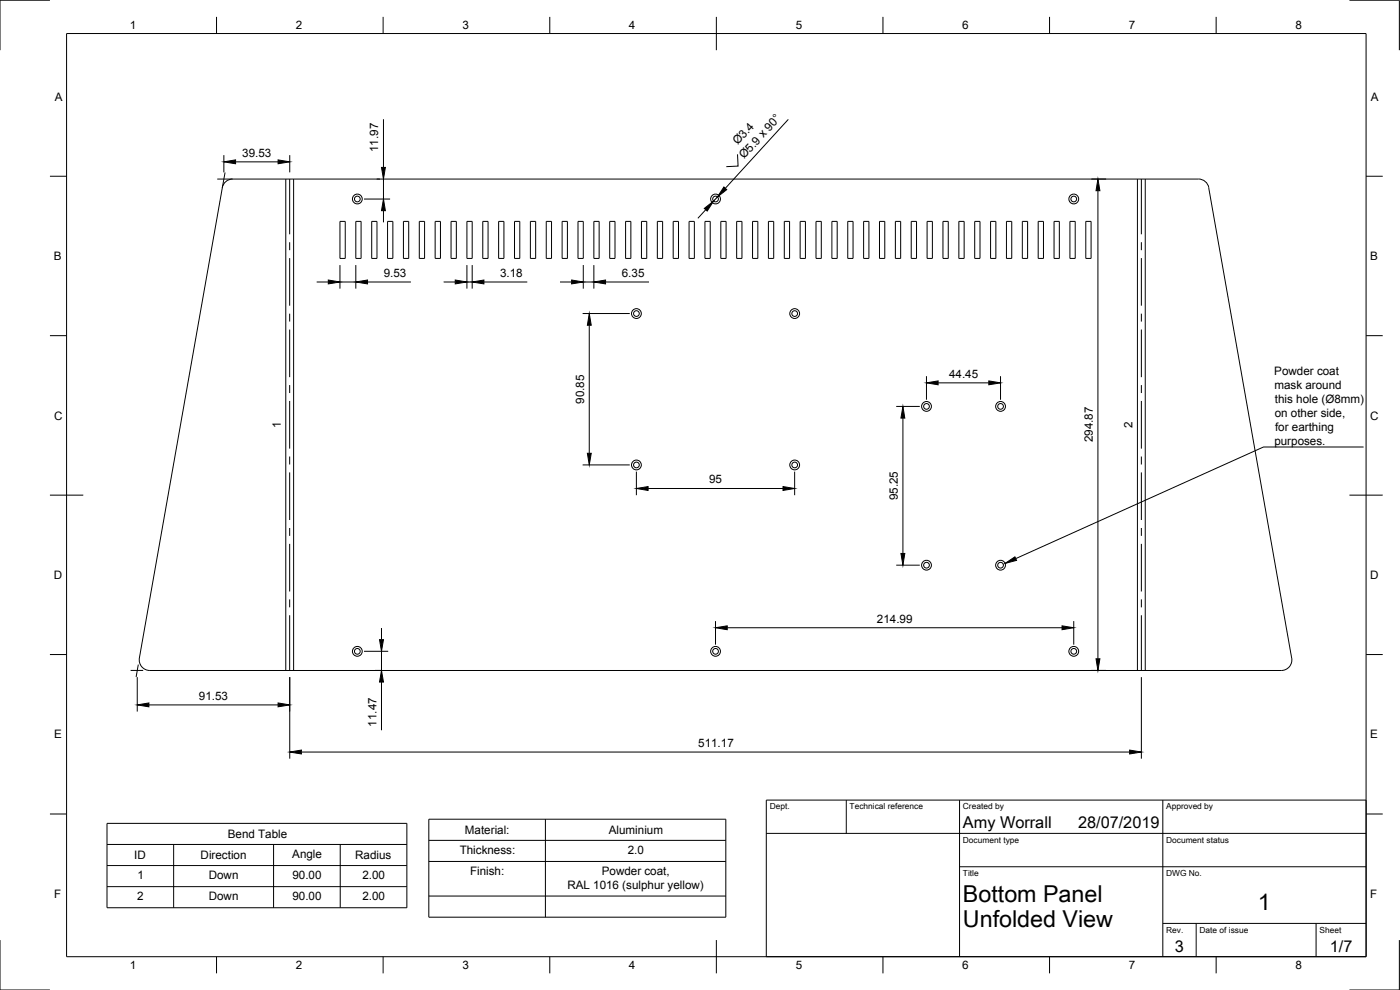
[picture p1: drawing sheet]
<svg xmlns="http://www.w3.org/2000/svg" width="420mm" height="297mm" viewBox="0 0 420 297" stroke-linecap="round" stroke-linejoin="round" font-family="sans-serif">
<!-- layer: Visible -->
<g fill="none" stroke="#000" stroke-width=".3">
<path d="M359.6 53.7h-289.8a3.2 3.2 0 0 0-3.1 2.6l-24.9 141.1M359.7 53.7a3.2 3.2 0 0 1 3.1 2.6l24.8 141.1M102 66.4h1.6v11.1h-1.6zM106.8 66.4h1.6v11.1h-1.6zM111.5 66.4h1.6v11.1h-1.6zM116.3 66.4h1.6v11.1h-1.6zM121.1 66.4h1.6v11.1h-1.6zM125.8 66.4h1.6v11.1h-1.6zM130.6 66.4h1.6v11.1h-1.6zM135.4 66.4h1.5v11.1h-1.5zM140.1 66.4h1.6v11.1h-1.6zM144.9 66.4h1.6v11.1h-1.6z"/>
<path d="M149.6 66.4h1.6v11.1h-1.6zM154.4 66.4h1.6v11.1h-1.6zM159.2 66.4h1.6v11.1h-1.6zM163.9 66.4h1.6v11.1h-1.6zM168.7 66.4h1.6v11.1h-1.6zM173.5 66.4h1.5v11.1h-1.5zM178.2 66.4h1.6v11.1h-1.6zM183 66.4h1.6v11.1h-1.6zM187.7 66.4h1.6v11.1h-1.6zM192.5 66.4h1.6v11.1h-1.6zM197.3 66.4h1.6v11.1h-1.6zM202 66.4h1.6v11.1h-1.6z"/>
<path d="M206.8 66.4h1.6v11.1h-1.6zM211.6 66.4h1.5v11.1h-1.5zM216.3 66.4h1.6v11.1h-1.6zM221.1 66.4h1.6v11.1h-1.6zM225.8 66.4h1.6v11.1h-1.6zM230.6 66.4h1.6v11.1h-1.6zM235.4 66.4h1.6v11.1h-1.6zM240.1 66.4h1.6v11.1h-1.6zM244.9 66.4h1.6v11.1h-1.6zM249.7 66.4h1.5v11.1h-1.5zM254.4 66.4h1.6v11.1h-1.6zM259.2 66.4h1.6v11.1h-1.6z"/>
<path d="M263.9 66.4h1.6v11.1h-1.6zM268.7 66.4h1.6v11.1h-1.6zM273.5 66.4h1.6v11.1h-1.6zM278.2 66.4h1.6v11.1h-1.6zM283 66.4h1.6v11.1h-1.6zM287.8 66.4h1.5v11.1h-1.5zM292.5 66.4h1.6v11.1h-1.6zM297.3 66.4h1.6v11.1h-1.6zM302 66.4h1.6v11.1h-1.6zM306.8 66.4h1.6v11.1h-1.6zM311.6 66.4h1.6v11.1h-1.6zM316.3 66.4h1.6v11.1h-1.6z"/>
<path d="M321.1 66.4h1.6v11.1h-1.6zM325.9 66.4h1.5v11.1h-1.5zM41.8 197.4a3.2 3.2 0 0 0 3.2 3.8h339.5a3.2 3.2 0 0 0 3.2-3.8"/>
<circle cx="107.2" cy="59.7" r="1.47"/>
<circle cx="107.2" cy="59.7" r=".86"/>
<circle cx="214.7" cy="59.7" r="1.47"/>
<circle cx="214.7" cy="59.7" r=".86"/>
<circle cx="322.3" cy="59.7" r="1.47"/>
<circle cx="322.3" cy="59.7" r=".86"/>
<circle cx="191" cy="94.1" r="1.47"/>
<circle cx="191" cy="94.1" r=".86"/>
<circle cx="238.5" cy="94.1" r="1.47"/>
<circle cx="238.5" cy="94.1" r=".86"/>
<circle cx="191" cy="139.5" r="1.47"/>
<circle cx="191" cy="139.5" r=".86"/>
<circle cx="238.5" cy="139.5" r="1.47"/>
<circle cx="238.5" cy="139.5" r=".86"/>
<circle cx="278.1" cy="121.9" r="1.47"/>
<circle cx="278.1" cy="121.9" r=".86"/>
<circle cx="300.3" cy="121.9" r="1.47"/>
<circle cx="300.3" cy="121.9" r=".86"/>
<circle cx="278.1" cy="169.6" r="1.47"/>
<circle cx="278.1" cy="169.6" r=".86"/>
<circle cx="300.3" cy="169.6" r="1.47"/>
<circle cx="300.3" cy="169.6" r=".86"/>
<circle cx="107.2" cy="195.4" r="1.47"/>
<circle cx="107.2" cy="195.4" r=".86"/>
<circle cx="214.7" cy="195.4" r="1.47"/>
<circle cx="214.7" cy="195.4" r=".86"/>
<circle cx="322.3" cy="195.4" r="1.47"/>
<circle cx="322.3" cy="195.4" r=".86"/>
</g>
<!-- layer: Visible Narrow -->
<path d="M85.8 53.7v147.5M88.1 53.7v147.5M341.4 53.7v147.5M343.7 53.7v147.5" fill="none" stroke="#000" stroke-width=".3"/>
<!-- layer: Center Lines -->
<g fill="none" stroke="#000" stroke-width=".3">
<path d="M86.9 53.7v16.6M342.5 53.7v16.6M86.9 72.7v2.4M86.9 77.4v14.3M342.5 72.7v2.4M342.5 77.4v14.3M86.9 94.1v2.4M86.9 98.9v14.3M342.5 94.1v2.4M342.5 98.9v14.3M86.9 115.5v2.4M342.5 115.5v2.4"/>
<path d="M86.9 120.3v14.3M86.9 137v2.4M342.5 120.3v14.3M342.5 137v2.4M86.9 141.7v14.3M86.9 158.4v2.4M342.5 141.7v14.3M342.5 158.4v2.4M86.9 163.2v14.3M86.9 179.8v2.4M342.5 163.2v14.3M342.5 179.8v2.4"/>
<path d="M86.9 184.6v16.6M342.5 184.6v16.6"/>
</g>
<!-- layer: Border -->
<g fill="none" stroke="#000" stroke-width=".3">
<path d="M15 .1h-15v15M20 10.1h390v276.9h-390zM65 5.1v5M115 5.1v5M165 5.1v5M215 5.1v10M265 5.1v5M315 5.1v5M365 5.1v5M405 .1h15v15M15 52.9h5M410 52.9h5"/>
<path d="M15 100.7h5M410 100.7h5M15 148.6h10M405 148.6h10M15 196.4h5M410 196.4h5M15 244.2h5M410 244.2h5M0 282.1v14.9h15M65 287v5M115 287v5M165 287v5"/>
<path d="M215 282.1v9.9M265 287v5M315 287v5M365 287v5M420 282.1v14.9h-15"/>
</g>
<!-- layer: TitleBlock -->
<path d="M230 240.1h180v46.9h-180zM230 250h180M254 240.1v9.9M288 240.1v46.9M349 240.1v46.9M288 260.1h122M349 277.1h61M359 277.1v9.9M395 277.1v9.9" fill="none" stroke="#000" stroke-width=".3"/>
<!-- layer: Dimensions -->
<g fill="none" stroke="#000" stroke-width=".3">
<path d="M115.1 35.8v14.4M236.6 35.8l-18.9 20.7M65.2 53.7h4.6M67.2 46.6v5.1M67.5 51.8l-.8 4.6M70.7 48.6h12.8M87 46.6v5.1M109.2 59.7h7.9M113.1 53.7h.9M115.1 53.7v6M215.3 59.1l-1.1 1.2M221.3 46.3l.2 3.5-3.5 .2"/>
<path d="M327.5 53.7h4.5M329.5 57.2v140.5M102 79.5v7.1M106.8 79.5v7.1M115.1 63.2v3.5M140.1 79.5v7.1M141.7 79.5v7.1M175 79.5v7.1M178.2 79.5v7.1M211.8 62.9l-2.4 2.6M95 84.6h3.5M102 84.6h4.8"/>
<path d="M110.3 84.6h13M133.1 84.6h3.5M140.1 84.6h1.6M145.2 84.6h13M168.1 84.6h3.5M174.9 94.1h14.1M175 84.6h3.2M176.8 97.6v38.4M181.7 84.6h13.1M278 112.9v7M281.5 114.9h15.3M300.3 112.9v7"/>
<path d="M174.9 139.5h14.1M269 121.9h7M271 125.4v40.7M191 141.5v7.1M194.5 146.6h40.5M238.5 141.5v7.1M269 169.6h7M41.5 199.4l-.6 3.7M109.2 195.4h7.3M114.5 188.4v3.5M114.5 195.4v5.8M214.7 186.4v7"/>
<path d="M218.2 188.3h100.5M322.2 186.4v7M39.2 201.2h3.8M41.2 203.2v10.3M44.7 211.5h38.8M87 203.2v24.4M112.5 201.2h1.8M114.5 204.6v14.5M327.5 201.2h4.5M342.5 203.2v24.4M90.4 225.6h248.6"/>
</g>
<g fill="#000" stroke="#000" stroke-width=".3">
<path d="M67.2 48.6l3.5-.6v1.1zM83.5 48l3.5 .6-3.5 .5zM114.5 50.2h1.2l-.6 3.5zM217.3 56.1l.8 .8-2.8 2.2zM329.5 53.7l.6 3.5h-1.2zM115.1 59.7l.6 3.5h-1.2zM211.4 62.5l2.8-2.2-2 3zM98.5 84l3.5 .6-3.5 .6zM106.8 84.6l3.5-.6v1.2zM136.6 84l3.5 .6-3.5 .6zM141.7 84.6l3.5-.6v1.2zM171.6 84l3.4 .6-3.4 .6z"/>
<path d="M176.8 94.1l.6 3.5h-1.1zM178.2 84.6l3.5-.6v1.2zM278 114.9l3.5-.6v1.2zM296.8 114.3l3.5 .6-3.5 .6zM176.3 136h1.1l-.6 3.5zM271 121.9l.5 3.5h-1.1zM191 146.6l3.5-.6v1.2zM235 146l3.5 .6-3.5 .6zM270.4 166.1h1.1l-.5 3.5zM113.9 191.9h1.2l-.6 3.5zM214.7 188.3l3.5-.5v1.1zM318.7 187.8l3.5 .5-3.5 .6z"/>
<path d="M328.9 197.7h1.2l-.6 3.5zM41.2 211.5l3.5-.6v1.2zM83.5 210.9l3.5 .6-3.5 .6zM114.5 201.2l.6 3.4h-1.2zM87 225.6l3.4-.5v1.1zM339 225.1l3.5 .5-3.5 .6z"/>
</g>
<!-- layer: BOM -->
<path d="M32.1 247h90v25.4h-90zM32.1 253.4h90M32.1 259.7h90M52.1 253.4v19M82.1 253.4v19M102.1 253.4v19M128.7 245.8h89.1v29.4h-89.1zM128.7 252.1h89.1M128.7 258.5h89.1M163.7 245.8v29.4M32.1 266h90M128.7 268.8h89.1" fill="none" stroke="#000" stroke-width=".3"/>
<!-- layer: Annotations -->
<path d="M301.6 169l3-1.9 .5 1z" fill="#000" stroke="#000" stroke-width=".3"/>
<path d="M409.2 134.1h-30l-74.4 33.5" fill="none" stroke="#000" stroke-width=".3"/>
<g font-size="7">
<text x="289" y="270.6">Bottom Panel</text>
<text x="377.5" y="272.9">1</text>
<text x="289" y="278.1">Unfolded View</text>
</g>
<g font-size="4.9">
<text x="289" y="248.5">Amy Worrall</text>
<text x="323.5" y="248.5">28/07/2019</text>
<text x="352.6" y="285.7">3</text>
<text x="399.1" y="285.7">1/7</text>
</g>
<g font-size="3.5">
<text x="39" y="8.8">1</text>
<text x="88.8" y="8.8">2</text>
<text x="138.8" y="8.8">3</text>
<text x="188.7" y="8.8">4</text>
<text x="238.8" y="8.8">5</text>
<text x="288.7" y="8.8">6</text>
<text x="338.8" y="8.8">7</text>
<text x="388.8" y="8.8">8</text>
<text x="16.4" y="30.2">A</text>
<text x="411.4" y="30.2">A</text>
<text x="72.7" y="47">39.53</text>
<text x="113.5" y="45.6" transform="rotate(-90 113.5 45.6)">11.97</text>
<text x="221.4" y="43.7" transform="rotate(-48 221.4 43.7)">Ø3.4</text>
<text x="223.4" y="47.8" transform="rotate(-48 223.4 47.8)">Ø5.9 x 90°</text>
<text x="16.2" y="78">B</text>
<text x="115.2" y="83.1">9.53</text>
<text x="150.1" y="83.1">3.18</text>
<text x="186.6" y="83.1">6.35</text>
<text x="411.2" y="78">B</text>
<text x="284.8" y="113.3">44.45</text>
<text x="382.4" y="112.5">Powder coat</text>
<text x="382.5" y="116.7">mask around</text>
<text x="16.2" y="125.9">C</text>
<text x="175.3" y="121.1" transform="rotate(-90 175.3 121.1)">90.85</text>
<text x="382.6" y="125.1">on other side,</text>
<text x="382.6" y="120.9">this hole (Ø8mm)</text>
<text x="411.2" y="125.9">C</text>
<text x="84.3" y="128.3" transform="rotate(-90 84.3 128.3)">1</text>
<text x="339.9" y="128.4" transform="rotate(-90 339.9 128.4)">2</text>
<text x="382.7" y="129.3">for earthing</text>
<text x="328" y="132.7" transform="rotate(-90 328 132.7)">294.87</text>
<text x="382.5" y="133.4">purposes.</text>
<text x="212.8" y="145">95</text>
<text x="269.4" y="150.1" transform="rotate(-90 269.4 150.1)">95.25</text>
<text x="16.2" y="173.7">D</text>
<text x="411.2" y="173.7">D</text>
<text x="263.2" y="186.8">214.99</text>
<text x="59.7" y="210">91.53</text>
<text x="16.2" y="221.6">E</text>
<text x="113" y="218" transform="rotate(-90 113 218)">11.47</text>
<text x="411.2" y="221.6">E</text>
<text x="209.5" y="224.1">511.17</text>
<text x="68.4" y="251.4">Bend Table</text>
<text x="139.5" y="250.2">Material:</text>
<text x="182.7" y="250.2">Aluminium</text>
<text x="40.3" y="257.8">ID</text>
<text x="60.2" y="257.8">Direction</text>
<text x="87.7" y="257.4">Angle</text>
<text x="106.6" y="257.8">Radius</text>
<text x="138" y="256.1">Thickness:</text>
<text x="188.4" y="256.1">2.0</text>
<text x="41.3" y="263.7">1</text>
<text x="62.7" y="263.7">Down</text>
<text x="87.8" y="263.7">90.00</text>
<text x="108.8" y="263.7">2.00</text>
<text x="141.1" y="262.5">Finish:</text>
<text x="180.6" y="262.5">Powder coat,</text>
<text x="16.2" y="269.4">F</text>
<text x="170.3" y="266.6">RAL 1016 (sulphur yellow)</text>
<text x="411.2" y="269.4">F</text>
<text x="41.2" y="270">2</text>
<text x="62.7" y="270">Down</text>
<text x="87.8" y="270">90.00</text>
<text x="108.8" y="270">2.00</text>
<text x="39" y="290.8">1</text>
<text x="88.8" y="290.8">2</text>
<text x="138.8" y="290.8">3</text>
<text x="188.7" y="290.8">4</text>
<text x="238.8" y="290.8">5</text>
<text x="288.7" y="290.8">6</text>
<text x="338.8" y="290.8">7</text>
<text x="388.8" y="290.8">8</text>
</g>
<g font-size="2.5">
<text x="231" y="242.9">Dept.</text>
<text x="255" y="242.9">Technical reference</text>
<text x="289" y="242.9">Created by</text>
<text x="350" y="242.9">Approved by</text>
<text x="289" y="252.8">Document type</text>
<text x="350" y="252.8">Document status</text>
<text x="289" y="262.9">Title</text>
<text x="350" y="262.9">DWG No.</text>
<text x="350" y="279.9">Rev.</text>
<text x="360" y="279.9">Date of issue</text>
<text x="396" y="279.9">Sheet</text>
</g>
</svg>
